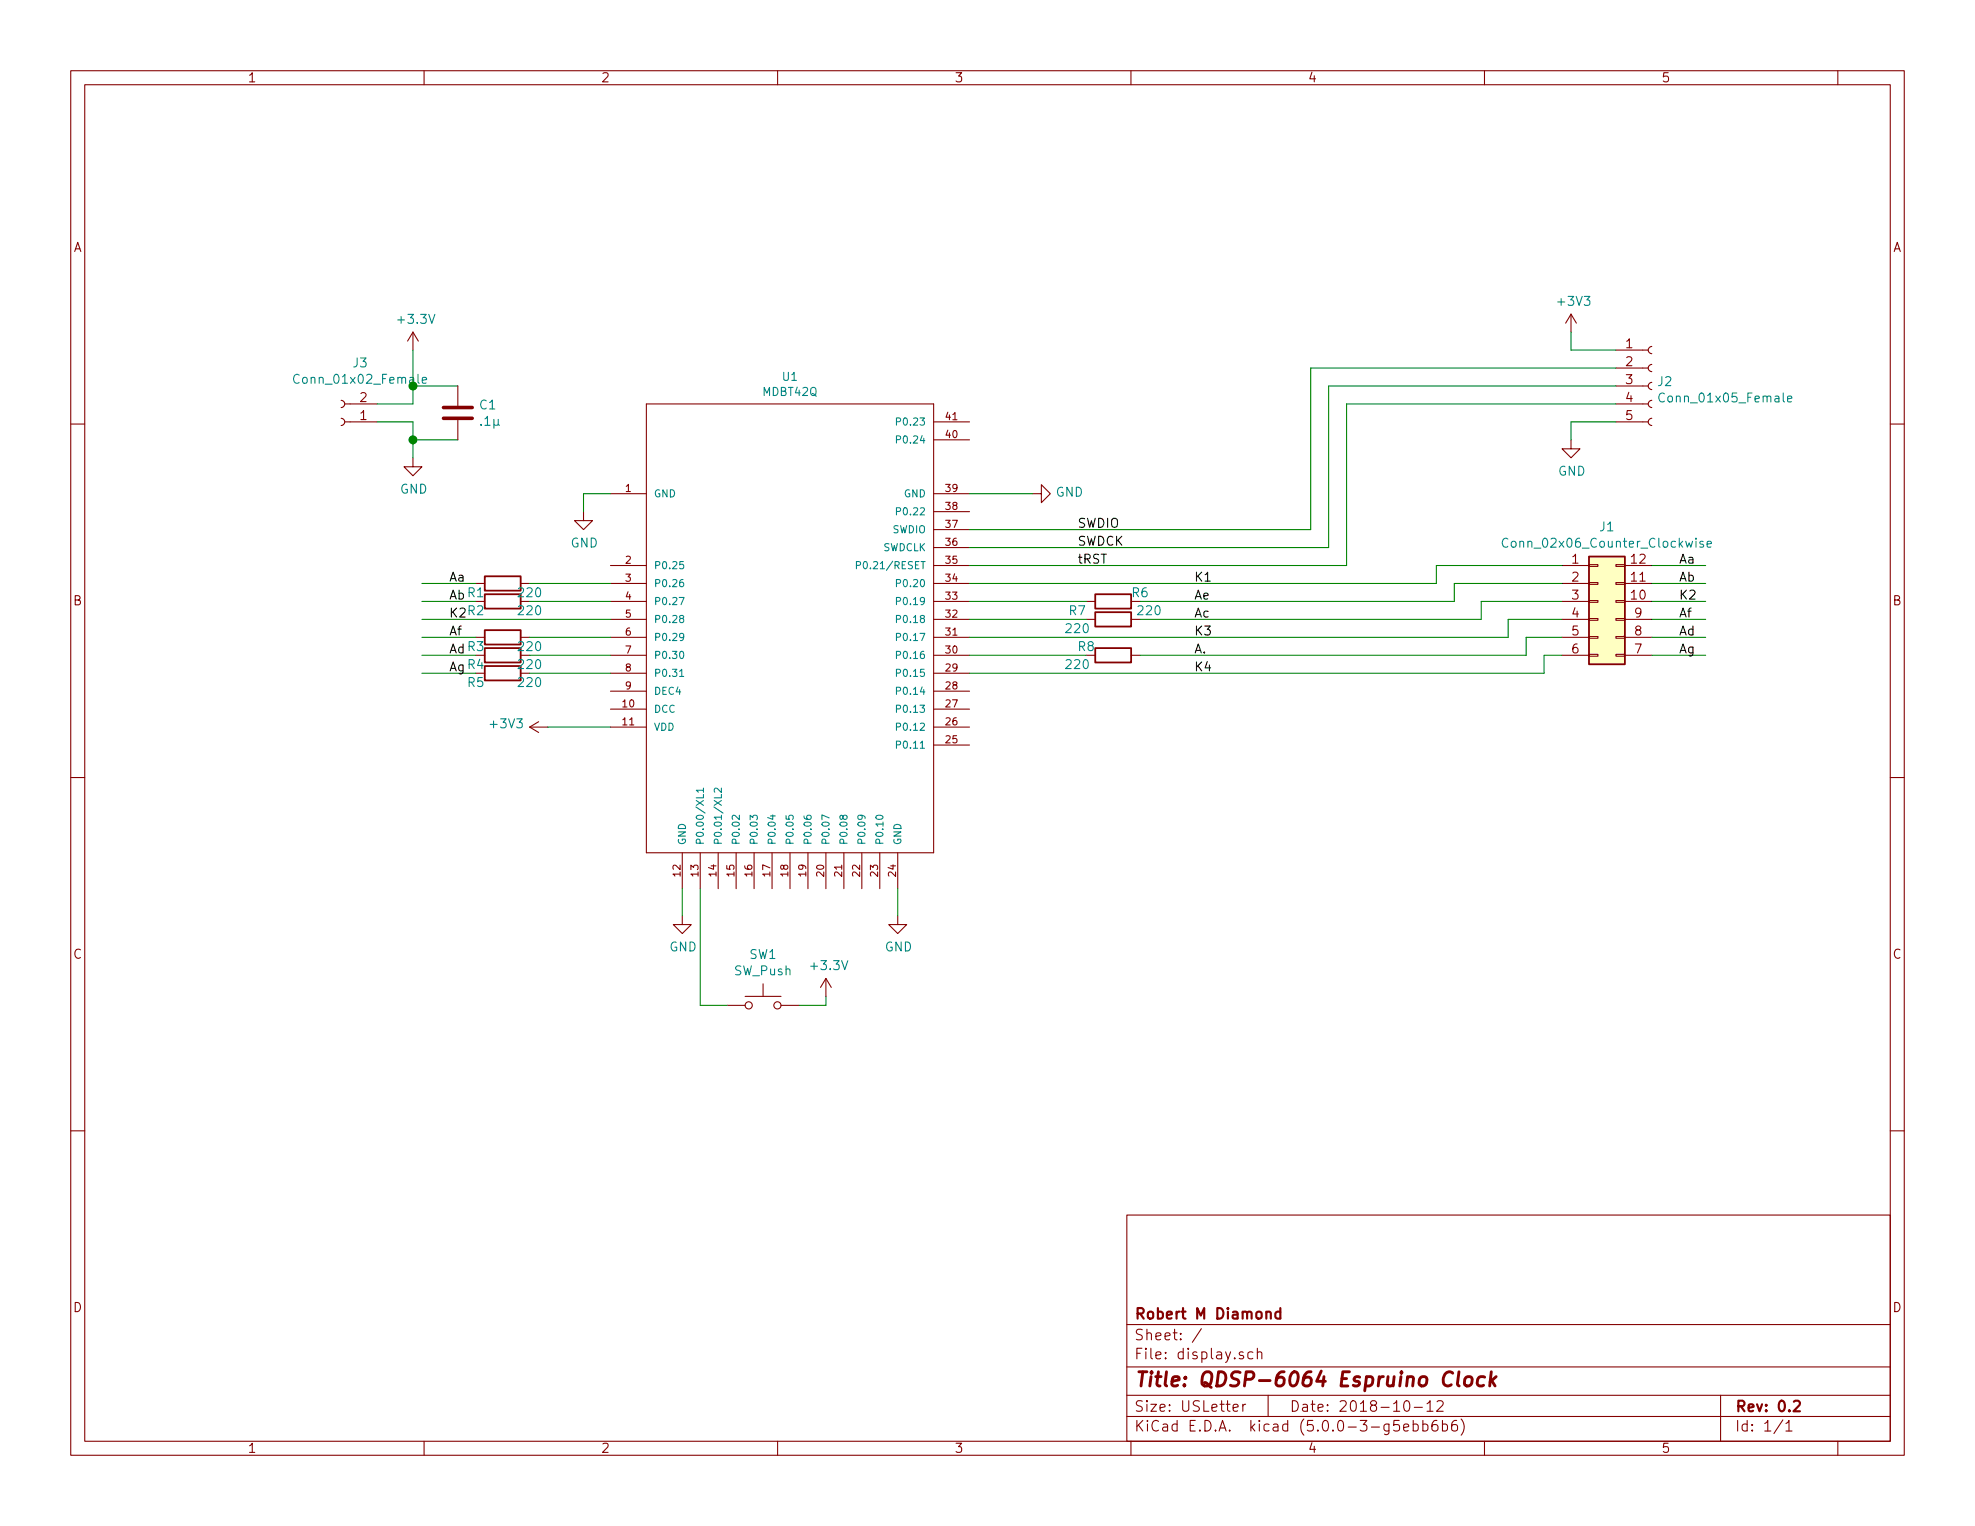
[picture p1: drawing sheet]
EESchema Schematic File Version 4
LIBS:display-cache
EELAYER 26 0
EELAYER END
$Descr USLetter 11000 8500
encoding utf-8
Sheet 1 1
Title "QDSP-6064 Espruino Clock"
Date "2018-10-12"
Rev "0.2"
Comp "Robert M Diamond"
Comment1 ""
Comment2 ""
Comment3 ""
Comment4 ""
$EndDescr
$Comp
L Connector_Generic:Conn_02x06_Counter_Clockwise J1
U 1 1
P 8900 3350
F 0 "J1" H 8950 3767 50  0000 C CNN
F 1 "Conn_02x06_Counter_Clockwise" H 8950 3676 50  0000 C CNN
F 2 "Package_DIP:DIP-12_W7.62mm_SMDSocket_SmallPads" H 8900 3350 50  0001 C CNN
F 3 "~" H 8900 3350 50  0001 C CNN
	1    8900 3350
	1    0    0    -1  
$EndComp
$Comp
L MDBT42Q:MDBT42Q U1
U 1 1
P 4400 3550
F 0 "U1" H 4400 5004 45  0000 C CNN
F 1 "MDBT42Q" H 4400 4920 45  0000 C CNN
F 2 "MDBT42Q:MDBT42Q" H 4430 3700 20  0001 C CNN
F 3 "http://www.raytac.com/download/MDBT42/MDBT42Q-Version%20E.PDF" H 4400 3550 50  0001 C CNN
	1    4400 3550
	1    0    0    -1  
$EndComp
$Comp
L Device:R R6
U 1 1
P 6200 3350
F 0 "R6" V 6150 3500 50  0000 C CNN
F 1 "220" V 6250 3550 50  0000 C CNN
F 2 "Resistor_SMD:R_0402_1005Metric" V 6130 3350 50  0001 C CNN
F 3 "~" H 6200 3350 50  0001 C CNN
	1    6200 3350
	0    1    1    0   
$EndComp
$Comp
L Device:R R7
U 1 1
P 6200 3450
F 0 "R7" V 6150 3250 50  0000 C CNN
F 1 "220" V 6250 3250 50  0000 C CNN
F 2 "Resistor_SMD:R_0402_1005Metric" V 6130 3450 50  0001 C CNN
F 3 "~" H 6200 3450 50  0001 C CNN
	1    6200 3450
	0    1    1    0   
$EndComp
$Comp
L Device:R R8
U 1 1
P 6200 3650
F 0 "R8" V 6150 3500 50  0000 C CNN
F 1 "220" V 6250 3450 50  0000 C CNN
F 2 "Resistor_SMD:R_0402_1005Metric" V 6130 3650 50  0001 C CNN
F 3 "~" H 6200 3650 50  0001 C CNN
	1    6200 3650
	0    1    1    0   
$EndComp
$Comp
L Device:R R5
U 1 1
P 2800 3750
F 0 "R5" V 2850 3600 50  0000 C CNN
F 1 "220" V 2850 3900 50  0000 C CNN
F 2 "Resistor_SMD:R_0402_1005Metric" V 2730 3750 50  0001 C CNN
F 3 "~" H 2800 3750 50  0001 C CNN
	1    2800 3750
	0    1    1    0   
$EndComp
$Comp
L Device:R R4
U 1 1
P 2800 3650
F 0 "R4" V 2850 3500 50  0000 C CNN
F 1 "220" V 2850 3800 50  0000 C CNN
F 2 "Resistor_SMD:R_0402_1005Metric" V 2730 3650 50  0001 C CNN
F 3 "~" H 2800 3650 50  0001 C CNN
	1    2800 3650
	0    1    1    0   
$EndComp
$Comp
L Device:R R3
U 1 1
P 2800 3550
F 0 "R3" V 2850 3400 50  0000 C CNN
F 1 "220" V 2850 3700 50  0000 C CNN
F 2 "Resistor_SMD:R_0402_1005Metric" V 2730 3550 50  0001 C CNN
F 3 "~" H 2800 3550 50  0001 C CNN
	1    2800 3550
	0    1    1    0   
$EndComp
$Comp
L Device:R R2
U 1 1
P 2800 3350
F 0 "R2" V 2850 3200 50  0000 C CNN
F 1 "220" V 2850 3500 50  0000 C CNN
F 2 "Resistor_SMD:R_0402_1005Metric" V 2730 3350 50  0001 C CNN
F 3 "~" H 2800 3350 50  0001 C CNN
	1    2800 3350
	0    1    1    0   
$EndComp
$Comp
L Device:R R1
U 1 1
P 2800 3250
F 0 "R1" V 2850 3100 50  0000 C CNN
F 1 "220" V 2850 3400 50  0000 C CNN
F 2 "Resistor_SMD:R_0402_1005Metric" V 2730 3250 50  0001 C CNN
F 3 "~" H 2800 3250 50  0001 C CNN
	1    2800 3250
	0    1    1    0   
$EndComp
Wire Wire Line
	5400 3350 6050 3350
Wire Wire Line
	5400 3450 6050 3450
Wire Wire Line
	5400 3650 6050 3650
Wire Wire Line
	2950 3750 3400 3750
Wire Wire Line
	2950 3650 3400 3650
Wire Wire Line
	2950 3550 3400 3550
Wire Wire Line
	2950 3350 3400 3350
Wire Wire Line
	2950 3250 3400 3250
Wire Wire Line
	8000 3250 8000 3150
Wire Wire Line
	8000 3150 8700 3150
Wire Wire Line
	5400 3250 8000 3250
Wire Wire Line
	6350 3350 8100 3350
Wire Wire Line
	8100 3350 8100 3250
Wire Wire Line
	8100 3250 8700 3250
Wire Wire Line
	6350 3450 8250 3450
Wire Wire Line
	8250 3450 8250 3350
Wire Wire Line
	8250 3350 8700 3350
Wire Wire Line
	8400 3550 8400 3450
Wire Wire Line
	8400 3450 8700 3450
Wire Wire Line
	5400 3550 8400 3550
Wire Wire Line
	6350 3650 8500 3650
Wire Wire Line
	8500 3650 8500 3550
Wire Wire Line
	8500 3550 8700 3550
Wire Wire Line
	8600 3750 8600 3650
Wire Wire Line
	8600 3650 8700 3650
Wire Wire Line
	5400 3750 8600 3750
Text Label 6650 3250 0    50   ~ 0
K1
Text Label 6650 3350 0    50   ~ 0
Ae
Text Label 6650 3450 0    50   ~ 0
Ac
Text Label 6650 3550 0    50   ~ 0
K3
Text Label 6650 3650 0    50   ~ 0
A.
Text Label 6650 3750 0    50   ~ 0
K4
Wire Wire Line
	2650 3250 2350 3250
Wire Wire Line
	2650 3350 2350 3350
Wire Wire Line
	2350 3450 3400 3450
Wire Wire Line
	2650 3550 2350 3550
Wire Wire Line
	2650 3650 2350 3650
Wire Wire Line
	2650 3750 2350 3750
Text Label 2500 3250 0    50   ~ 0
Aa
Text Label 2500 3350 0    50   ~ 0
Ab
Text Label 2500 3450 0    50   ~ 0
K2
Text Label 2500 3550 0    50   ~ 0
Af
Text Label 2500 3650 0    50   ~ 0
Ad
Text Label 2500 3750 0    50   ~ 0
Ag
Wire Wire Line
	9200 3150 9500 3150
Wire Wire Line
	9200 3250 9500 3250
Wire Wire Line
	9200 3350 9500 3350
Wire Wire Line
	9200 3450 9500 3450
Wire Wire Line
	9200 3550 9500 3550
Wire Wire Line
	9200 3650 9500 3650
Text Label 9350 3150 0    50   ~ 0
Aa
Text Label 9350 3250 0    50   ~ 0
Ab
Text Label 9350 3350 0    50   ~ 0
K2
Text Label 9350 3450 0    50   ~ 0
Af
Text Label 9350 3550 0    50   ~ 0
Ad
Text Label 9350 3650 0    50   ~ 0
Ag
$Comp
L power:GND #PWR0101
U 1 1
P 5000 5100
F 0 "#PWR0101" H 5000 4850 50  0001 C CNN
F 1 "GND" H 5005 4927 50  0000 C CNN
F 2 "" H 5000 5100 50  0001 C CNN
F 3 "" H 5000 5100 50  0001 C CNN
	1    5000 5100
	1    0    0    -1  
$EndComp
$Comp
L power:GND #PWR0102
U 1 1
P 3800 5100
F 0 "#PWR0102" H 3800 4850 50  0001 C CNN
F 1 "GND" H 3805 4927 50  0000 C CNN
F 2 "" H 3800 5100 50  0001 C CNN
F 3 "" H 3800 5100 50  0001 C CNN
	1    3800 5100
	1    0    0    -1  
$EndComp
$Comp
L power:GND #PWR0103
U 1 1
P 3250 2850
F 0 "#PWR0103" H 3250 2600 50  0001 C CNN
F 1 "GND" H 3255 2677 50  0000 C CNN
F 2 "" H 3250 2850 50  0001 C CNN
F 3 "" H 3250 2850 50  0001 C CNN
	1    3250 2850
	1    0    0    -1  
$EndComp
$Comp
L power:GND #PWR0104
U 1 1
P 5750 2750
F 0 "#PWR0104" H 5750 2500 50  0001 C CNN
F 1 "GND" V 5755 2622 50  0000 R CNN
F 2 "" H 5750 2750 50  0001 C CNN
F 3 "" H 5750 2750 50  0001 C CNN
	1    5750 2750
	0    -1   -1   0   
$EndComp
Wire Wire Line
	5400 2750 5750 2750
Wire Wire Line
	5000 4950 5000 5100
Wire Wire Line
	3800 4950 3800 5100
Wire Wire Line
	3400 2750 3250 2750
Wire Wire Line
	3250 2750 3250 2850
$Comp
L power:GND #PWR0105
U 1 1
P 8750 2450
F 0 "#PWR0105" H 8750 2200 50  0001 C CNN
F 1 "GND" H 8755 2277 50  0000 C CNN
F 2 "" H 8750 2450 50  0001 C CNN
F 3 "" H 8750 2450 50  0001 C CNN
	1    8750 2450
	1    0    0    -1  
$EndComp
$Comp
L power:+3V3 #PWR0106
U 1 1
P 8750 1850
F 0 "#PWR0106" H 8750 1700 50  0001 C CNN
F 1 "+3V3" H 8765 2023 50  0000 C CNN
F 2 "" H 8750 1850 50  0001 C CNN
F 3 "" H 8750 1850 50  0001 C CNN
	1    8750 1850
	1    0    0    -1  
$EndComp
$Comp
L Connector:Conn_01x05_Female J2
U 1 1
P 9200 2150
F 0 "J2" H 9227 2176 50  0000 L CNN
F 1 "Conn_01x05_Female" H 9227 2085 50  0000 L CNN
F 2 "Connector_PinHeader_1.00mm:PinHeader_1x05_P1.00mm_Vertical" H 9200 2150 50  0001 C CNN
F 3 "~" H 9200 2150 50  0001 C CNN
	1    9200 2150
	1    0    0    -1  
$EndComp
Wire Wire Line
	5400 2950 7300 2950
Wire Wire Line
	7300 2950 7300 2050
Wire Wire Line
	7300 2050 9000 2050
Wire Wire Line
	5400 3050 7400 3050
Wire Wire Line
	7400 3050 7400 2150
Wire Wire Line
	7400 2150 9000 2150
Wire Wire Line
	5400 3150 7500 3150
Wire Wire Line
	7500 3150 7500 2250
Wire Wire Line
	7500 2250 9000 2250
Wire Wire Line
	8750 2350 9000 2350
Wire Wire Line
	8750 1850 8750 1950
Wire Wire Line
	8750 1950 9000 1950
$Comp
L power:+3V3 #PWR0107
U 1 1
P 3050 4050
F 0 "#PWR0107" H 3050 3900 50  0001 C CNN
F 1 "+3V3" V 3065 4178 50  0000 L CNN
F 2 "" H 3050 4050 50  0001 C CNN
F 3 "" H 3050 4050 50  0001 C CNN
	1    3050 4050
	0    -1   -1   0   
$EndComp
Wire Wire Line
	8750 2350 8750 2450
Wire Wire Line
	3400 4050 3050 4050
$Comp
L Connector:Conn_01x02_Female J3
U 1 1
P 1900 2350
F 0 "J3" H 1794 2025 50  0000 C CNN
F 1 "Conn_01x02_Female" H 1794 2116 50  0000 C CNN
F 2 "Connector_PinHeader_2.54mm:PinHeader_1x02_P2.54mm_Vertical" H 1900 2350 50  0001 C CNN
F 3 "~" H 1900 2350 50  0001 C CNN
	1    1900 2350
	-1   0    0    1   
$EndComp
$Comp
L power:GND #PWR0108
U 1 1
P 2300 2550
F 0 "#PWR0108" H 2300 2300 50  0001 C CNN
F 1 "GND" H 2305 2377 50  0000 C CNN
F 2 "" H 2300 2550 50  0001 C CNN
F 3 "" H 2300 2550 50  0001 C CNN
	1    2300 2550
	1    0    0    -1  
$EndComp
$Comp
L power:+3.3V #PWR0109
U 1 1
P 2300 1950
F 0 "#PWR0109" H 2300 1800 50  0001 C CNN
F 1 "+3.3V" H 2315 2123 50  0000 C CNN
F 2 "" H 2300 1950 50  0001 C CNN
F 3 "" H 2300 1950 50  0001 C CNN
	1    2300 1950
	1    0    0    -1  
$EndComp
Wire Wire Line
	2300 1950 2300 2150
Wire Wire Line
	2300 2250 2100 2250
Wire Wire Line
	2100 2350 2300 2350
Wire Wire Line
	2300 2350 2300 2450
$Comp
L Switch:SW_Push SW1
U 1 1
P 4250 5600
F 0 "SW1" H 4250 5885 50  0000 C CNN
F 1 "SW_Push" H 4250 5794 50  0000 C CNN
F 2 "Button_Switch_SMD:SW_SPST_B3S-1000" H 4250 5800 50  0001 C CNN
F 3 "" H 4250 5800 50  0001 C CNN
	1    4250 5600
	1    0    0    -1  
$EndComp
Wire Wire Line
	4050 5600 3900 5600
Wire Wire Line
	3900 5600 3900 4950
Wire Wire Line
	4450 5600 4600 5600
Wire Wire Line
	4600 5600 4600 5550
$Comp
L power:+3.3V #PWR01
U 1 1
P 4600 5550
F 0 "#PWR01" H 4600 5400 50  0001 C CNN
F 1 "+3.3V" H 4615 5723 50  0000 C CNN
F 2 "" H 4600 5550 50  0001 C CNN
F 3 "" H 4600 5550 50  0001 C CNN
	1    4600 5550
	1    0    0    -1  
$EndComp
Wire Wire Line
	2550 2450 2300 2450
Connection ~ 2300 2450
Wire Wire Line
	2300 2450 2300 2550
Wire Wire Line
	2550 2150 2300 2150
Connection ~ 2300 2150
Wire Wire Line
	2300 2150 2300 2250
$Comp
L Device:C C1
U 1 1
P 2550 2300
F 0 "C1" H 2665 2346 50  0000 L CNN
F 1 ".1µ" H 2665 2255 50  0000 L CNN
F 2 "Capacitor_SMD:C_0805_2012Metric" H 2588 2150 50  0001 C CNN
F 3 "~" H 2550 2300 50  0001 C CNN
	1    2550 2300
	1    0    0    -1  
$EndComp
Text Label 6000 2950 0    50   ~ 0
SWDIO
Text Label 6000 3050 0    50   ~ 0
SWDCK
Text Label 6000 3150 0    50   ~ 0
tRST
$EndSCHEMATC
